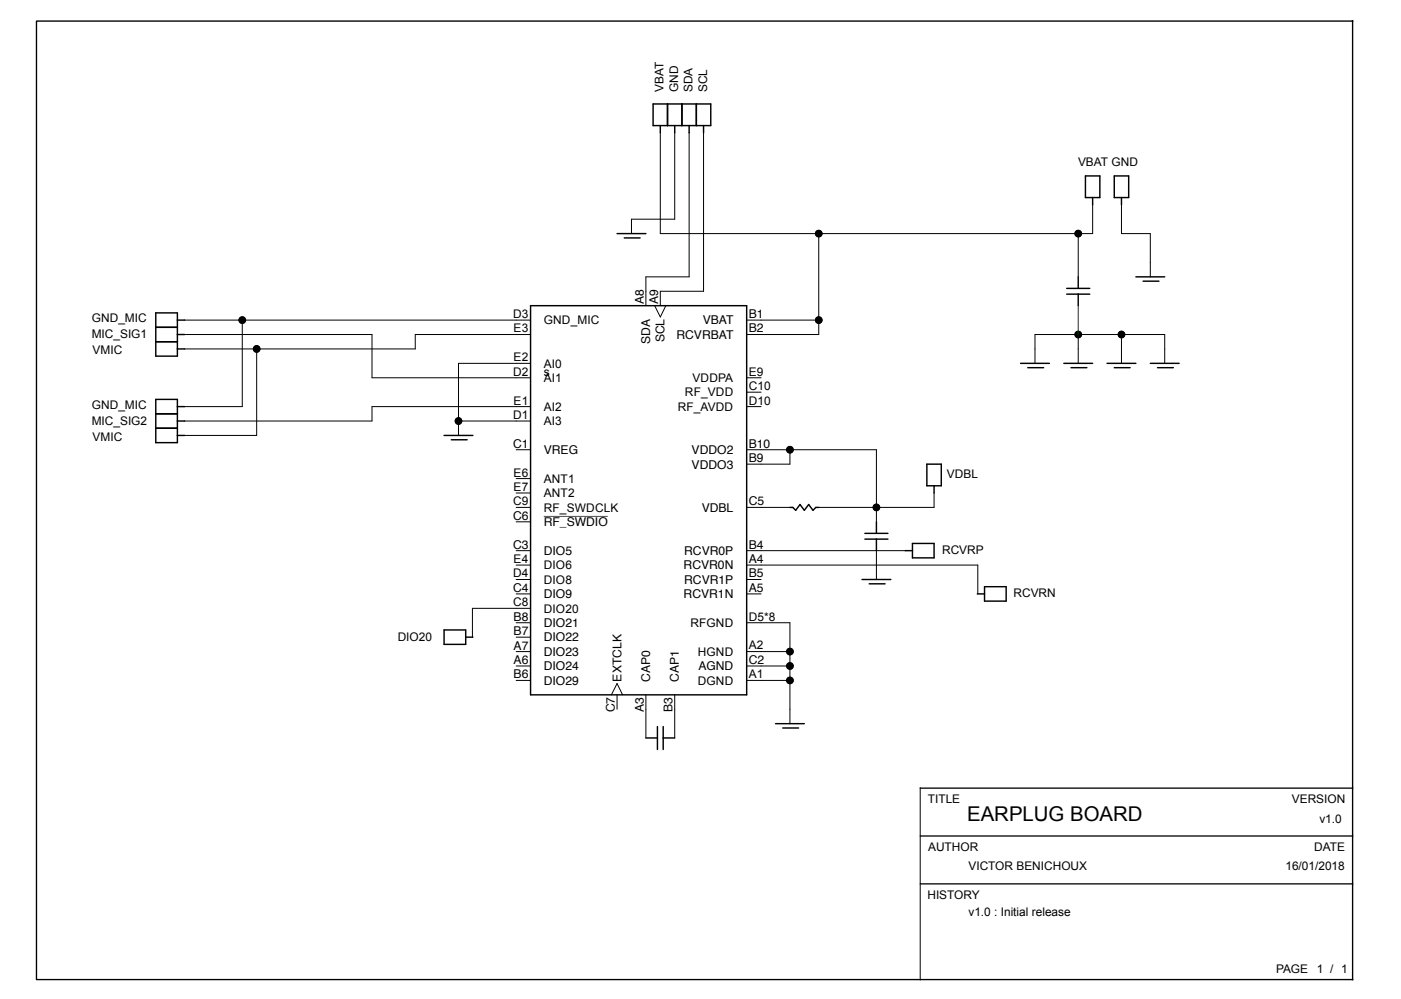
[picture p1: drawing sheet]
<svg xmlns="http://www.w3.org/2000/svg" width="291mm" height="207mm" viewBox="0 0 291 207" stroke-linecap="round" stroke-linejoin="round" font-family="sans-serif">
<g fill="#000" stroke="#000" stroke-width=".42">
<circle cx="170" cy="48.5" r=".6"/>
<circle cx="223.9" cy="48.5" r=".6"/>
<circle cx="50.3" cy="66.5" r=".6"/>
<circle cx="53.3" cy="72.4" r=".6"/>
<circle cx="170" cy="66.5" r=".6"/>
<circle cx="223.9" cy="69.4" r=".6"/>
<circle cx="232.9" cy="69.4" r=".6"/>
<circle cx="95.2" cy="87.4" r=".6"/>
<circle cx="164" cy="93.4" r=".6"/>
<circle cx="182" cy="105.3" r=".6"/>
<circle cx="164" cy="138.3" r=".6"/>
<circle cx="164" cy="135.3" r=".6"/>
<circle cx="164" cy="141.3" r=".6"/>
</g>
<g fill="#000" stroke="#000" stroke-width=".33">
<circle cx="170" cy="48.5" r=".6"/>
<circle cx="223.9" cy="48.5" r=".6"/>
<circle cx="50.3" cy="66.5" r=".6"/>
<circle cx="53.3" cy="72.4" r=".6"/>
<circle cx="170" cy="66.5" r=".6"/>
<circle cx="223.9" cy="69.4" r=".6"/>
<circle cx="232.9" cy="69.4" r=".6"/>
<circle cx="95.2" cy="87.4" r=".6"/>
<circle cx="164" cy="93.4" r=".6"/>
<circle cx="182" cy="105.3" r=".6"/>
<circle cx="164" cy="138.3" r=".6"/>
<circle cx="164" cy="135.3" r=".6"/>
<circle cx="164" cy="141.3" r=".6"/>
</g>
<g fill="none" stroke="#000" stroke-width=".21">
<path d="M137.1 27.5v21h89.8v-6.1M140.1 27.5v18h-9v3M143.1 27.5v30h-9v6M146.1 27.5v33h-9v3M170 48.5v20.9h-15M223.9 48.5v9M232.9 42.4v6.1h5.9v9M38.3 69.4h38.9v9h33M38.3 66.5h71.9M50.3 66.5v17.9h-12M53.3 72.4v18h-15M110.2 69.4h-24v3h-47.9"/>
<path d="M110.2 75.4h-15v15M135.9 63.5l1.2 2.3 1.2-2.3M155 78.4h3M155 66.5h15M214.9 75.4v-6h26.9v6M223.9 69.4v6M232.9 69.4v6M95.2 87.4h15M107.2 93.4h3M107.2 99.4h3M110.2 84.4h-33v3h-38.9M155 93.4h27v14.9"/>
<path d="M155 84.4h3M155 81.4h3M164 93.4v3h-9M107.2 105.3h3M107.2 114.3h3M107.2 117.3h3M107.2 108.3h3M107.2 102.3h3M155 105.3h9M155 114.3h33.1M155 117.3h48v6M182 114.3v6"/>
<path d="M193.9 102.3v3h-23.9M107.2 135.3h3M107.2 138.3h3M107.2 129.3h3M107.2 123.3h3M107.2 120.3h3M107.2 132.3h3M110.2 126.3h-12.1v6M155 135.3h9M155 129.3h9v20.9M155 138.3h9M155 123.3h3"/>
<path d="M155 120.3h3M107.2 141.3h3M127 144.3l1.1-2.4 1.2 2.4M128.1 144.3v2.9M134.1 144.3v8.9M140.1 144.3v8.9M155 141.3h9M191.1 163.6v39.8"/>
</g>
<g fill="none" stroke="#000" stroke-width=".3">
<path d="M135.6 21.6h12v4.5h-12zM137.1 26.1v1.5M138.6 21.6v4.5M140.1 26.1v1.5M141.6 21.6v4.5M143.1 26.1v1.5M144.6 21.6v4.5M146.1 26.1v1.5M225.4 36.5h3v4.5h-3zM231.4 36.5h3v4.5h-3zM128.1 48.5h6M129.6 49.4h3.3"/>
<path d="M221.5 59.9h4.8M223.9 57.5v2.4M226.9 41v1.5M232.9 41v1.5M235.9 57.5h5.9M237.3 58.4h3.3M32.3 68h4.5M32.3 65h4.5v8.9h-4.5zM32.3 70.9h4.5M36.8 66.5h1.5M36.8 69.4h1.5M36.8 72.4h1.5"/>
<path d="M110.2 63.5h44.8v80.8h-44.8zM211.9 75.4h6M213.4 76.3h3.3M220.9 75.4h6M221.5 61.1h4.8M222.4 76.3h3.3M223.9 61.1v2.4M229.9 75.4h6M231.4 76.3h3.3M238.8 75.4h6M240.3 76.3h3.3M32.3 82.9h4.5v9h-4.5z"/>
<path d="M32.3 85.9h4.5M32.3 88.9h4.5M36.8 90.4h1.5M36.8 84.4h1.5M36.8 87.4h1.5M92.2 90.4h6M93.7 91.3h3.3M192.5 96.4h2.9v4.5h-2.9zM164 105.3h.6l.6 .6 .9-1.2 .9 1.2 .9-1.2 .9 1.2 .6-.6h.6M179.6 110.7h4.8M179.6 111.9h4.8M182 108.3v2.4"/>
<path d="M182 111.9v2.4M188 114.3h1.5M193.9 100.9v1.4M193.9 112.8h-4.4v3h4.4v-3M92.2 130.8h4.5v3h-4.5zM96.7 132.3h1.5M179 120.3h6M180.5 121.2h3.3M202.9 123.3h1.5M204.4 121.8h4.5v3h-4.5zM134.1 153.2h2.4M136.5 150.8v4.8"/>
<path d="M137.7 150.8v4.8M137.7 153.2h2.4M161 150.2h6M162.5 151.1h3.3"/>
</g>
<path d="M223.9 63.5v5.9" fill="none" stroke="#008000" stroke-width=".21"/>
<path d="M112.9 107.2h13.3" fill="none" stroke="#505050" stroke-width=".21"/>
<path d="M7.6 4.4h273.3v199h-273.3z" fill="none" stroke="#000" stroke-width=".28"/>
<path d="M191.1 163.6h89.8M191.1 173.6h89.8M191.1 183.5h89.8" fill="none" stroke="#000" stroke-width=".27"/>
<text font-size="4.2" x="200.8" y="170.4">EARPLUG BOARD</text>
<g font-size="2.5">
<text x="137.8" y="19.1" transform="rotate(-90 137.8 19.1)">VBAT</text>
<text x="140.8" y="19.1" transform="rotate(-90 140.8 19.1)">GND</text>
<text x="143.8" y="19.1" transform="rotate(-90 143.8 19.1)">SDA</text>
<text x="146.8" y="19.1" transform="rotate(-90 146.8 19.1)">SCL</text>
<text x="223.8" y="34.6">VBAT GND</text>
<text x="133.7" y="63" transform="rotate(-90 133.7 63)">A8</text>
<text x="136.7" y="63" transform="rotate(-90 136.7 63)">A9</text>
<text x="19" y="70.1">MIC_SIG1</text>
<text x="19.1" y="66.9">GND_MIC</text>
<text x="106.5" y="66">D3</text>
<text x="106.6" y="69">E3</text>
<text x="112.9" y="67.3">GND_MIC</text>
<text x="135" y="71.4" transform="rotate(-90 135 71.4)">SDA</text>
<text x="138" y="71.1" transform="rotate(-90 138 71.1)">SCL</text>
<text x="140.4" y="70.3">RCVRBAT</text>
<text x="145.9" y="67.4">VBAT</text>
<text x="155.5" y="66">B1</text>
<text x="155.5" y="69">B2</text>
<text x="19.2" y="73.6">VMIC</text>
<text x="106.5" y="78">D2</text>
<text x="106.6" y="75">E2</text>
<text x="112.9" y="76.3">AI0</text>
<text x="155.5" y="78">E9</text>
<text x="106.6" y="84">E1</text>
<text x="112.9" y="79.3">AI1</text>
<text x="112.9" y="78.1">s</text>
<text x="142.2" y="82.3">RF_VDD</text>
<text x="143.8" y="79.3">VDDPA</text>
<text x="155.5" y="81">C10</text>
<text x="155.5" y="84">D10</text>
<text x="19" y="88.1">MIC_SIG2</text>
<text x="19.1" y="84.9">GND_MIC</text>
<text x="106.5" y="87">D1</text>
<text x="112.9" y="88.3">AI3</text>
<text x="112.9" y="85.3">AI2</text>
<text x="140.7" y="85.3">RF_AVDD</text>
<text x="19.2" y="91.6">VMIC</text>
<text x="106.5" y="93">C1</text>
<text x="112.9" y="94.3">VREG</text>
<text x="143.6" y="94.3">VDDO2</text>
<text x="155.5" y="96">B9</text>
<text x="155.5" y="93">B10</text>
<text x="106.6" y="98.9">E6</text>
<text x="106.6" y="101.9">E7</text>
<text x="112.9" y="100.3">ANT1</text>
<text x="143.6" y="97.3">VDDO3</text>
<text x="196.6" y="99.2">VDBL</text>
<text x="106.5" y="107.9">C6</text>
<text x="106.5" y="104.9">C9</text>
<text x="112.9" y="106.2">RF_SWDCLK</text>
<text x="112.9" y="103.2">ANT2</text>
<text x="145.7" y="106.2">VDBL</text>
<text x="155.5" y="104.9">C5</text>
<text x="106.5" y="113.9">C3</text>
<text x="112.9" y="109.2">RF_SWDIO</text>
<text x="155.5" y="113.9">B4</text>
<text x="106.5" y="119.9">D4</text>
<text x="106.6" y="116.9">E4</text>
<text x="112.9" y="115.2">DIO5</text>
<text x="112.9" y="118.2">DIO6</text>
<text x="141.9" y="118.2">RCVR0N</text>
<text x="142.1" y="115.2">RCVR0P</text>
<text x="155.5" y="119.9">B5</text>
<text x="155.5" y="116.9">A4</text>
<text x="195.6" y="115">RCVRP</text>
<text x="106.5" y="122.9">C4</text>
<text x="106.5" y="125.9">C8</text>
<text x="112.9" y="124.2">DIO9</text>
<text x="112.9" y="121.2">DIO8</text>
<text x="141.9" y="124.2">RCVR1N</text>
<text x="142.1" y="121.2">RCVR1P</text>
<text x="155.5" y="122.9">A5</text>
<text x="210.4" y="123.9">RCVRN</text>
<text x="106.6" y="131.9">B7</text>
<text x="106.6" y="128.9">B8</text>
<text x="112.9" y="130.2">DIO21</text>
<text x="112.9" y="127.2">DIO20</text>
<text x="143.3" y="130.2">RFGND</text>
<text x="155.5" y="128.9">D5*8</text>
<text x="82.6" y="133.1">DIO20</text>
<text x="106.6" y="137.8">A6</text>
<text x="106.6" y="134.8">A7</text>
<text x="112.9" y="133.2">DIO22</text>
<text x="112.9" y="136.2">DIO23</text>
<text x="144.9" y="136.2">HGND</text>
<text x="155.5" y="137.8">C2</text>
<text x="155.5" y="134.8">A2</text>
<text x="106.6" y="140.8">B6</text>
<text x="112.9" y="142.1">DIO29</text>
<text x="112.9" y="139.2">DIO24</text>
<text x="129" y="141.5" transform="rotate(-90 129 141.5)">EXTCLK</text>
<text x="135" y="141.5" transform="rotate(-90 135 141.5)">CAP0</text>
<text x="141" y="141.5" transform="rotate(-90 141 141.5)">CAP1</text>
<text x="144.9" y="142.1">DGND</text>
<text x="145" y="139.2">AGND</text>
<text x="155.5" y="140.8">A1</text>
<text x="127.7" y="147.9" transform="rotate(-90 127.7 147.9)">C7</text>
<text x="133.7" y="147.8" transform="rotate(-90 133.7 147.8)">A3</text>
<text x="139.7" y="147.8" transform="rotate(-90 139.7 147.8)">B3</text>
<text x="192.7" y="166.7">TITLE</text>
<text x="268.2" y="166.7">VERSION</text>
<text x="274" y="170.8">v1.0</text>
<text x="192.7" y="176.7">AUTHOR</text>
<text x="272.9" y="176.7">DATE</text>
<text x="201.1" y="180.5">VICTOR BENICHOUX</text>
<text x="266.9" y="180.5">16/01/2018</text>
<text x="192.6" y="186.7">HISTORY</text>
<text x="201.1" y="190.2">v1.0 : Initial release</text>
<text x="264.9" y="202">PAGE</text>
<text x="273.4" y="202">1 / 1</text>
</g>
</svg>
